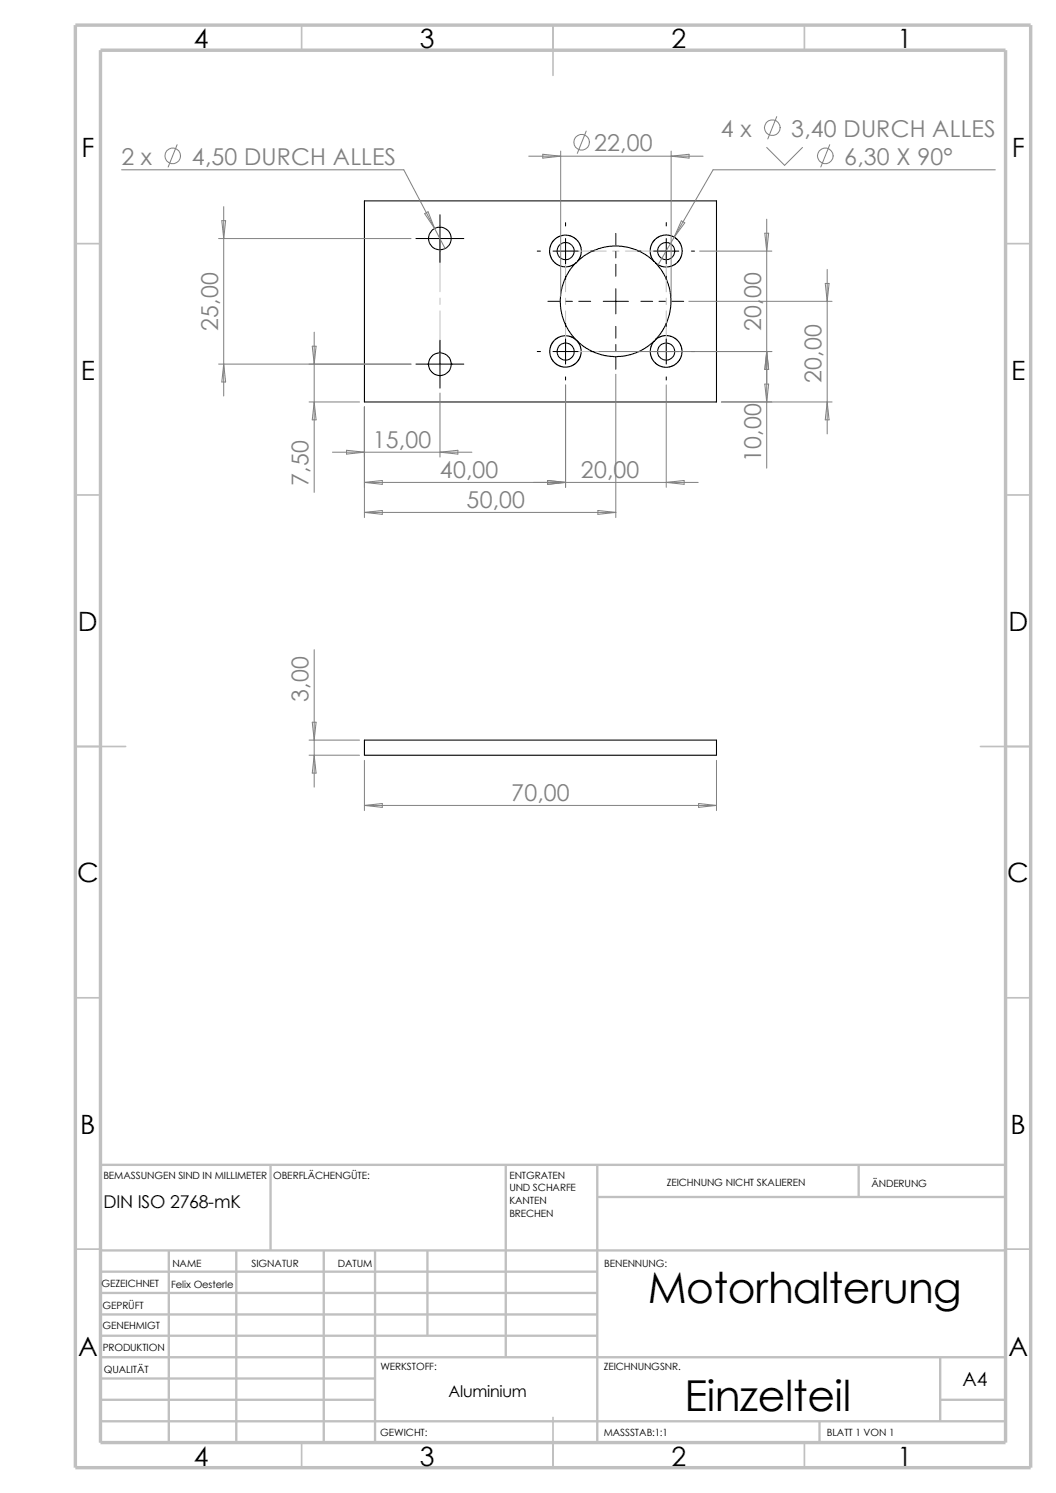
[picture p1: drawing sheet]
<svg xmlns="http://www.w3.org/2000/svg" width="210mm" height="297mm" viewBox="0 0 210 297" stroke-linecap="round" stroke-linejoin="round" font-family="sans-serif">
<g fill="none" stroke="#c0c0c0" stroke-width=".34">
<path d="M60 5v5M110 5v10M160 5v5M15 48.5h5M200 48.5h5M15 98.5h5M200 98.5h5M15 148.5h10M195 148.5h10M15 198.5h5M200 198.5h5M15 248.5h5"/>
<path d="M200 248.5h5M60 287v5M110 282v10M160 287v5"/>
</g>
<g fill="none" stroke="#c0c0c0" stroke-width=".47">
<path d="M53.8 231.7v17.1M100.6 231.7v38.3M118.8 231.7v55.3M118.8 238.1h81.2M170.8 231.7v6.4M200 231.7h-180v55.3M20 248.8h180M20 257.2h98.8M20 253h98.8M33.6 248.8v38.2M47 248.8v38.2M64.4 248.8v38.2"/>
<path d="M74.6 248.8v38.2M85 248.8v16.9M20 265.7h98.8M20 261.5h98.8M20 278.5h54.6M20 274.2h54.6M20 270h180M187 278.5h13M187 270v12.7M20 282.7h180M163 282.7v4.3"/>
</g>
<path d="M15 5h190v287h-190zM20 10h180v277h-180z" fill="none" stroke="#c0c0c0" stroke-width=".68" stroke-linecap="butt"/>
<g fill="none" stroke="#000" stroke-width=".21">
<path d="M72.5 40h70v40h-70zM114.5 52.3l-1.1 1.3-1.1 2.1-.7 2-.2 2.6 .4 2.5 .6 1.7 .9 1.6 1.3 1.5M114.9 52l2.1-1.6 2-.9 1.6-.4 2.5-.2 2 .3 1.5 .5 2.1 1.2 1.4 1.1-.6-1-.2-1.2 .2-1.1 .7-1 1-.7 1.2-.3 1 .2 1.2 .6 .8 1.2 .3 1.1-.1 1-.7 1.3-1.2 .8-1.1 .2-1-.1-1.2-.7M130.1 52l.3 .3M130.4 52.3l1.6 2.1 .9 2 .4 1.7 .1 2.4-.3 2-.5 1.6-1.1 2.1-1.2 1.4 .8-.5 1.1-.3 1.2 .1 1.2 .6 .7 .9 .3 1.2-.1 1.3-.6 1.1-.9 .7-1.2 .4-1.3-.2-1.1-.6-.7-.8-.4-1.3 .2-1.2 .6-1.1M114.6 67.6l-.5-.4-.8-.3-1.2-.1-1.2 .4-.8 .6-.7 1.3-.1 1.2 .4 1.2 .7 .8 1.2 .6 1.3 .1 1.1-.4 .8-.6 .5-.8 .3-.9-.1-1.2-.7-1.2 1.4 1.1 2 1.1 2.1 .6 2.5 .3 2.5-.4 1.7-.6 1.7-1 1.4-1.1M114.6 67.6l.3 .3M130.4 67.6l-.3 .3M72.5 147.2h70v3h-70z"/>
<circle cx="87.5" cy="47.5" r="2.26"/>
<circle cx="112.5" cy="49.9" r="3.2"/>
<circle cx="112.5" cy="49.9" r="1.7"/>
<circle cx="132.5" cy="50" r="1.71"/>
<circle cx="87.5" cy="72.4" r="2.26"/>
<circle cx="112.5" cy="69.9" r="1.7"/>
<circle cx="132.5" cy="69.9" r="1.71"/>
</g>
<path d="M87.5 47.5v10.5M87.5 59.3v1.3M112.5 59.3v1.3M120.6 50h-8.1v8M121.8 50h1.3M124.4 50h8.1v8M132.5 59.3v1.3M87.5 61.8v10.6M112.5 61.8v8.1h8.1M121.8 69.9h1.3M132.5 61.8v8.1h-8.1" fill="none" stroke="#c0c0c0" stroke-width=".2"/>
<g fill="none" stroke="#808080" stroke-width=".2">
<path d="M24.2 33.8h56.1l6.1 11.7M35.2 28.8l-1.8 4.4M105.2 31.1h34.6M107.9 30.7l3.6 .4-3.6 .4zM111.5 30.1v28.9M116.6 26.1l-1.8 4.4M133.5 30.1v28.9M133.5 31.1l3.5-.4v.8zM152.5 29.3l3.5 3.6 3.6-3.6M154.5 23.2l-1.8 4.4M165 28.8l-1.8 4.4M198 33.8h-56.2l-10.9 18.9"/>
<path d="M43.5 47.5h38.2M44.1 43.9h.8l-.4 3.6zM44.5 41.1v37.7M84.5 42.5l.6-.4 1.3 3.4zM86.4 45.5l2.1 3.9M135.5 43.9l.7 .4-2.1 2.9zM137 59.9h28.5M139.1 50h14.4M152.1 46.4h.8l-.4 3.6zM152.5 43.6v49.5M164.1 56.4h.8l-.4 3.5zM164.5 53.6v32.7"/>
<path d="M43.5 72.4h38.2M44.5 72.4l.4 3.6h-.8zM61.5 80h10M62.1 68.9h.8l-.4 3.5zM62.5 66.1v31.9M62.5 80l.4 3.5h-.8zM87.5 78.2v12.7M112.5 76.6v20.3M119.1 69.9h34.4M122.5 74.5v28.5M132.5 76.6v20.3M143.5 80h22"/>
<path d="M152.1 76.4h.8l-.4 3.6zM152.5 69.9l.4 3.6h-.8zM164.5 80l.4 3.5h-.8zM66.1 90h27.8M68.9 89.6l3.6 .4-3.6 .3zM72.5 80.9v22.1M72.5 96l3.5-.4v.8zM72.5 96h66.4M87.5 90l3.6-.4v.7zM108.9 95.6l3.6 .4-3.6 .4zM132.5 96l3.6-.4v.8zM72.5 101.9l3.5-.3v.7z"/>
<path d="M72.5 101.9h50M118.9 101.6l3.6 .3-3.6 .4zM62.5 129.2v27.4M61.5 147.2h10M61.5 150.2h10M62.1 143.7h.8l-.4 3.5zM62.5 150.2l.4 3.6h-.8zM72.5 151.3v9.9M138.9 159.9l3.6 .3-3.6 .4zM142.5 151.3v9.9M72.5 160.2h70M72.5 160.2l3.5-.3v.7z"/>
<circle cx="34.4" cy="31" r="1.55"/>
<circle cx="115.7" cy="28.3" r="1.55"/>
<circle cx="153.6" cy="25.4" r="1.56"/>
<circle cx="164.1" cy="31" r="1.55"/>
</g>
<g fill="none" stroke="#000" stroke-width=".2">
<path d="M82.7 47.5h9.5M87.5 42.7v9.5M106.8 50h.7M109 59.9h2.3M110 50h5M112.5 44.3v.7M112.5 47.5v5M112.5 54.9v.7M112.6 59.9h1.2M115.1 59.9h2.4M117.5 50h.7M120 59.9h5"/>
<path d="M122.5 46.4v2.4M122.5 50v1.3M122.5 52.6v2.3M122.5 57.4v5M126.8 50h.7M127.5 59.9h2.3M130 50h5M131.1 59.9h1.2M132.5 44.3v.7M132.5 47.5v5M132.5 54.9v.7M133.6 59.9h2.4"/>
<path d="M137.5 50h.6M82.7 72.4h9.5M87.5 67.7v9.5M106.8 69.9h.7M110 69.9h5M112.5 64.3v.6M112.5 67.4v5M112.5 75v.6M117.5 69.9h.7M122.5 64.9v2.4M122.5 68.5v1.3M122.5 71.1v2.3"/>
<path d="M126.8 69.9h.7M130 69.9h5M132.5 64.3v.6M132.5 67.4v5M132.5 75v.6M137.5 69.9h.6"/>
</g>
<g font-size="8.5">
<text x="128.8" y="259.2">Motorhalterung</text>
<text x="136.1" y="280.6">Einzelteil</text>
</g>
<g font-size="5.3">
<text x="38.5" y="9.6">4</text>
<text x="83.5" y="9.6">3</text>
<text x="133.5" y="9.6">2</text>
<text x="178.5" y="9.6">1</text>
<text x="16.2" y="31.3">F</text>
<text x="201.2" y="31.3">F</text>
<text x="16" y="75.6">E</text>
<text x="201.1" y="75.6">E</text>
<text x="15.5" y="125.6">D</text>
<text x="200.6" y="125.6">D</text>
<text x="15.3" y="175.6">C</text>
<text x="200.3" y="175.6">C</text>
<text x="16" y="225.6">B</text>
<text x="201" y="225.6">B</text>
<text x="15.5" y="269.8">A</text>
<text x="200.5" y="269.8">A</text>
<text x="38.5" y="291.6">4</text>
<text x="83.5" y="291.6">3</text>
<text x="133.5" y="291.6">2</text>
<text x="178.5" y="291.6">1</text>
</g>
<g font-size="4.6" fill="#808080">
<text x="143.4" y="27.2">4 x</text>
<text x="157.4" y="27.2">3,40 DURCH ALLES</text>
<text x="24.2" y="32.8">2 x</text>
<text x="38.1" y="32.8">4,50 DURCH ALLES</text>
<text x="118.2" y="30.1">22,00</text>
<text x="167.9" y="32.8">6,30 X 90°</text>
<text x="43.4" y="65.8" transform="rotate(-90 43.4 65.8)">25,00</text>
<text x="151.4" y="65.8" transform="rotate(-90 151.4 65.8)">20,00</text>
<text x="163.4" y="76.1" transform="rotate(-90 163.4 76.1)">20,00</text>
<text x="74.1" y="89">15,00</text>
<text x="87.5" y="95">40,00</text>
<text x="115.5" y="95">20,00</text>
<text x="151.4" y="91.8" transform="rotate(-90 151.4 91.8)">10,00</text>
<text x="61.4" y="96.7" transform="rotate(-90 61.4 96.7)">7,50</text>
<text x="92.8" y="101">50,00</text>
<text x="61.4" y="139.6" transform="rotate(-90 61.4 139.6)">3,00</text>
<text x="101.6" y="159.3">70,00</text>
</g>
<text font-size="3.9" x="191.4" y="275.6">A4</text>
<text font-size="3.5" x="20.6" y="240.3">DIN ISO 2768-mK</text>
<text font-size="3.2" x="89.2" y="277.9">Aluminium</text>
<g font-size="2">
<text x="20.6" y="234.6">BEMASSUNGEN SIND IN MILLIMETER</text>
<text x="54.4" y="234.6">OBERFLÄCHENGÜTE:</text>
<text x="101.3" y="239.5">KANTEN</text>
<text x="101.3" y="234.5">ENTGRATEN</text>
<text x="101.3" y="237">UND SCHARFE</text>
<text x="132.6" y="236">ZEICHNUNG NICHT SKALIEREN</text>
<text x="173.3" y="236.2">ÄNDERUNG</text>
<text x="101.3" y="242">BRECHEN</text>
<text x="50" y="252">SIGNATUR</text>
<text x="67.2" y="252">DATUM</text>
<text x="120.2" y="252">BENENNUNG:</text>
<text x="20.2" y="256.1">GEZEICHNET</text>
<text x="34" y="256.2">Felix Oesterle</text>
<text x="34.3" y="252.1">NAME</text>
<text x="20.4" y="260.4">GEPRÜFT</text>
<text x="20.4" y="264.5">GENEHMIGT</text>
<text x="20.4" y="268.8">PRODUKTION</text>
<text x="20.7" y="273.2">QUALITÄT</text>
<text x="75.6" y="272.5">WERKSTOFF:</text>
<text x="120.1" y="272.5">ZEICHNUNGSNR.</text>
<text x="75.6" y="285.6">GEWICHT:</text>
<text x="120.1" y="285.6">MASSSTAB:1:1</text>
<text x="164.5" y="285.6">BLATT 1 VON 1</text>
</g>
</svg>
